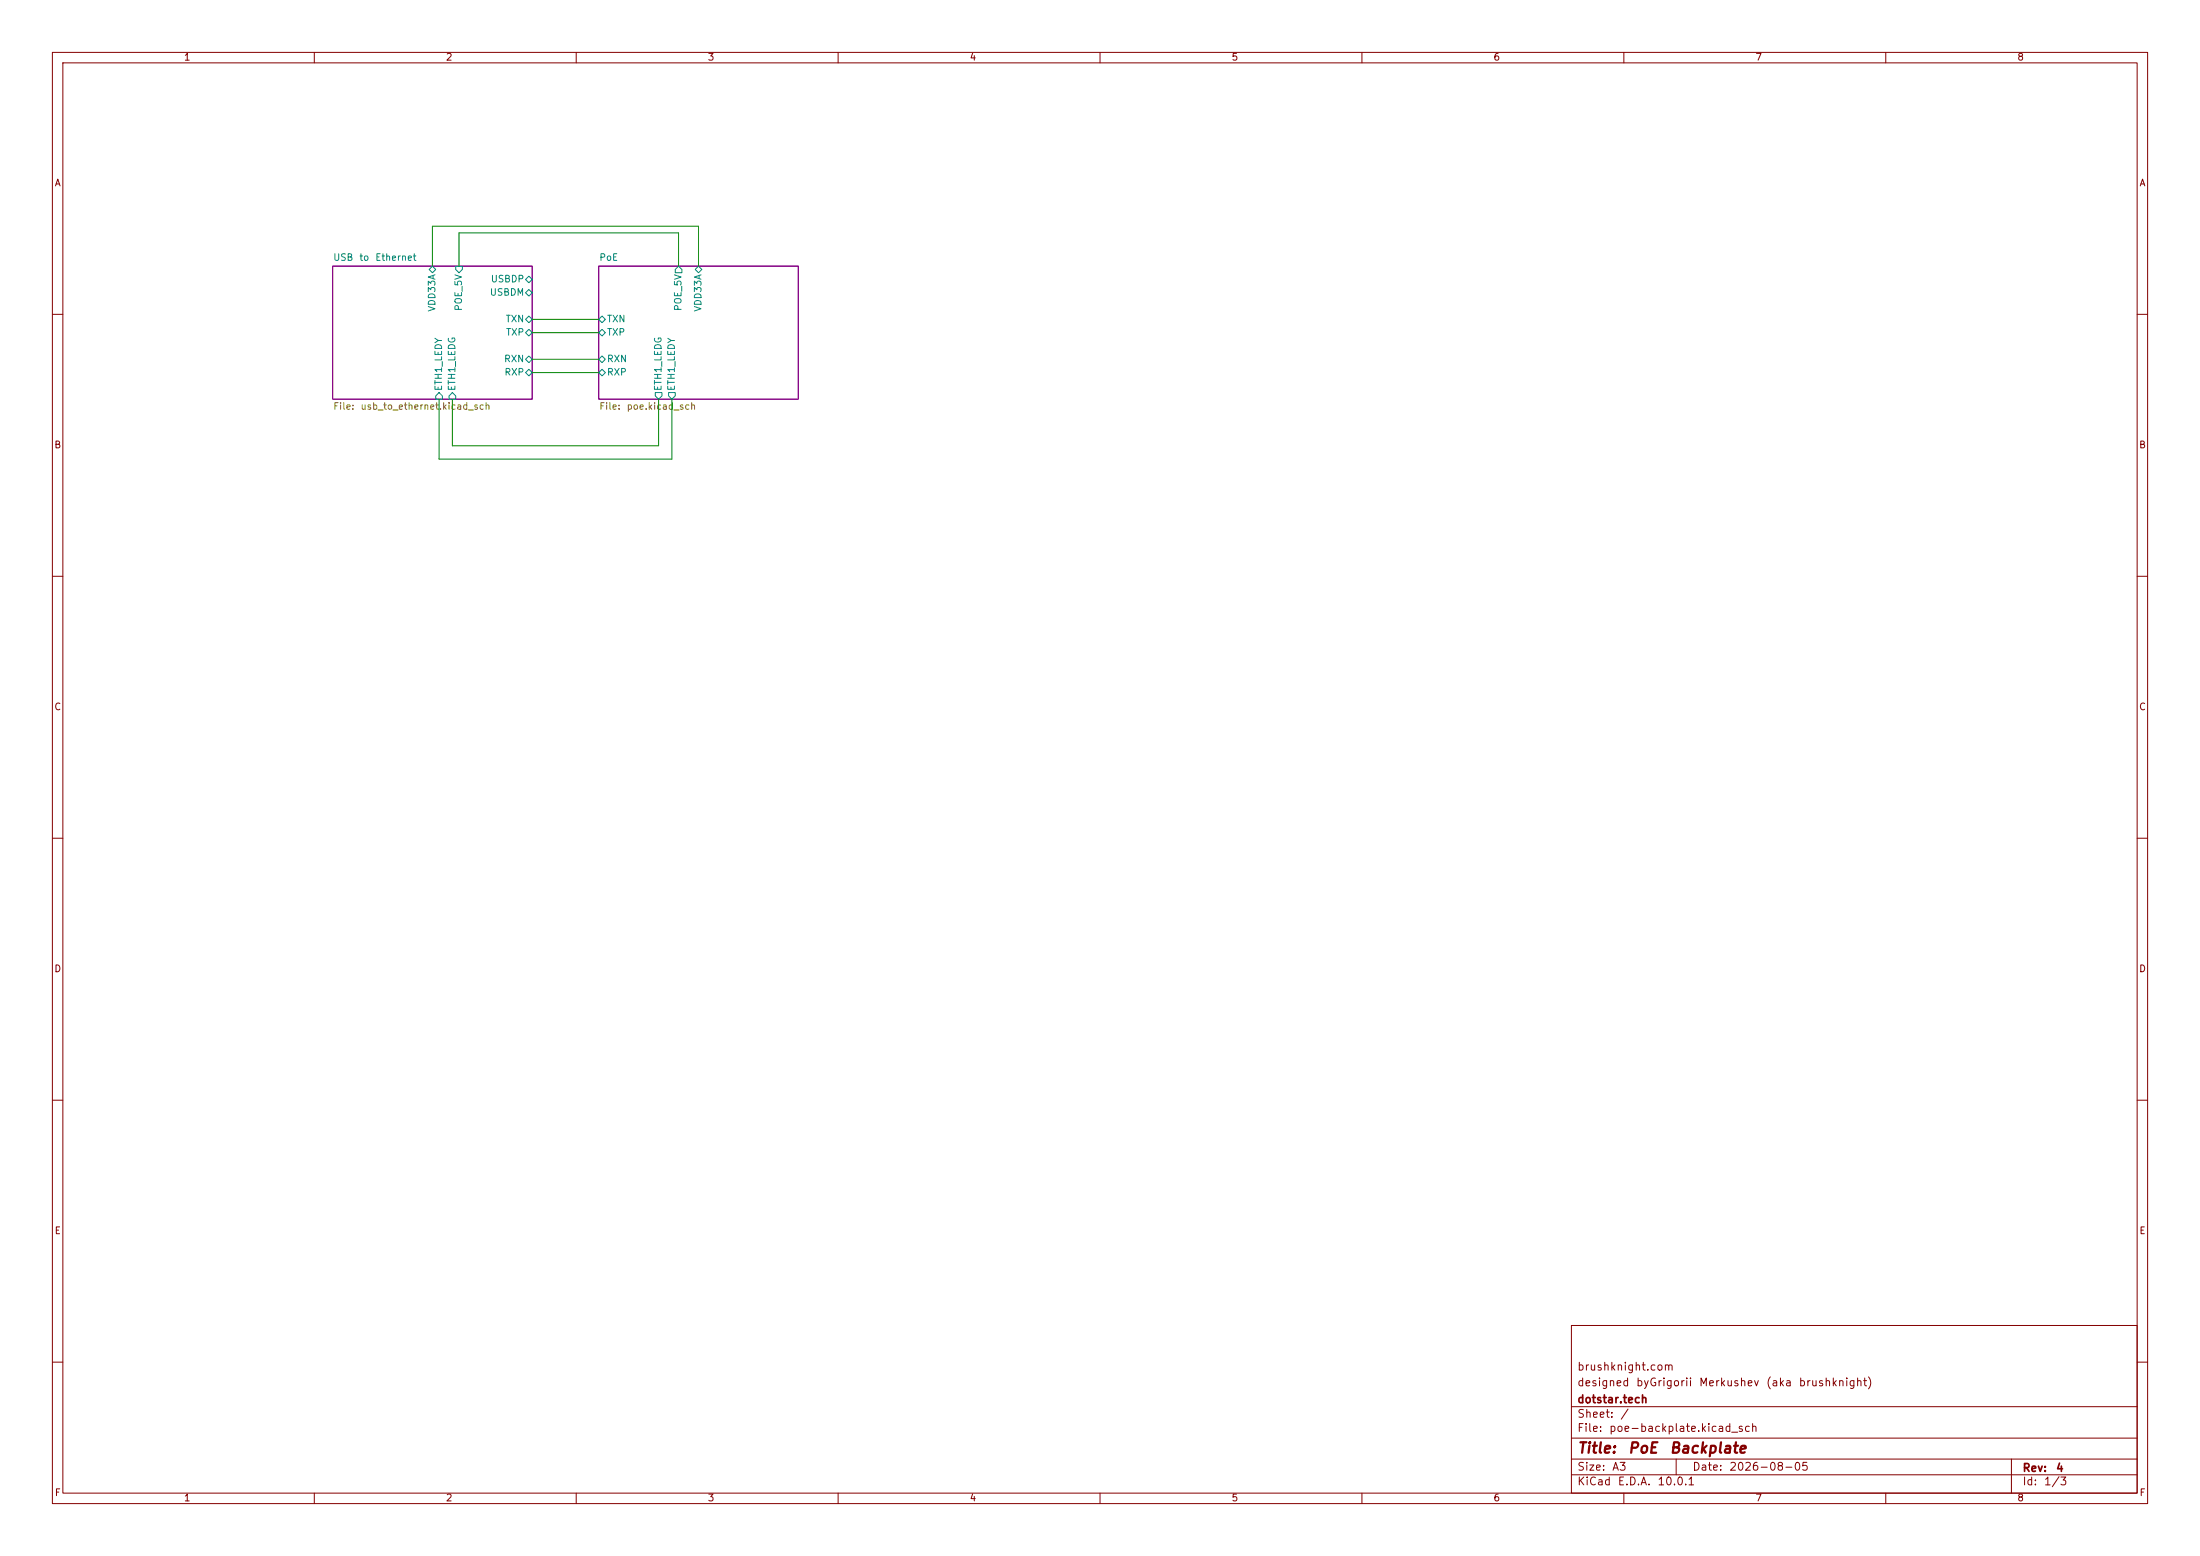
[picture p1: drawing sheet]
<svg xmlns="http://www.w3.org/2000/svg" width="420mm" height="297mm" viewBox="0 0 420 297" stroke-linecap="round" stroke-linejoin="round" font-family="sans-serif">
<g fill="none" stroke="#840000" stroke-width=".19">
<path d="M10 10h400v277h-400zM12 12h396v273h-396zM60 10v2M110 10v2M160 10v2M210 10v2M260 10v2M310 10v2M360 10v2M10 60h2M408 60h2M10 110h2"/>
<path d="M408 110h2M10 160h2M408 160h2M10 210h2M408 210h2M300 253h108v32h-108zM10 260h2M300 278.5h108M300 274.5h108M300 268.5h108M320 278.5v3M384 278.5v6.5"/>
<path d="M408 260h2M60 285v2M110 285v2M160 285v2M210 285v2M260 285v2M300 281.5h108M310 285v2M360 285v2"/>
</g>
<path d="M63.5 50.8h38.1v25.4h-38.1zM114.3 50.8h38.1v25.4h-38.1z" fill="none" stroke="#840084" stroke-width=".19"/>
<g fill="none" stroke="#008484" stroke-width=".19">
<path d="M81.9 51.4l.6-.6 .7 .6-.7 .7zM87 50.8h1.3v.6l-.7 .7-.6-.7zM100.3 53.3l.7-.6 .6 .6-.6 .7zM100.3 55.9l.7-.7 .6 .7-.6 .6zM128.9 51.4l.6-.6 .7 .6v.7h-1.3zM132.7 51.4l.6-.6 .7 .6-.7 .7zM83.2 75.6l.6-.7 .7 .7v.6h-1.3zM86.4 74.9l.6 .7v.6h-1.3v-.6zM100.3 61l.7-.7 .6 .7-.6 .6zM100.3 63.5l.7-.6 .6 .6-.6 .6zM100.3 68.6l.7-.7 .6 .7-.6 .6zM100.3 71.1l.7-.6 .6 .6-.6 .7z"/>
<path d="M114.3 61l.6-.7 .7 .7-.7 .6zM114.3 71.1l.6-.6 .7 .6-.7 .7zM114.3 68.6l.6-.7 .7 .7-.7 .6zM114.9 62.9l.7 .6-.7 .6-.6-.6zM125.1 74.9h1.3v.7l-.7 .6-.6-.6zM127.6 74.9h1.3v.7l-.6 .6-.7-.6z"/>
</g>
<path d="M82.5 50.8v-7.6h50.8v7.6M87.6 50.8v-6.3h41.9v6.3M83.8 76.2v11.4h44.5v-11.4M86.4 76.2v8.9h39.3v-8.9M101.6 63.5h12.7M101.6 68.6h12.7M101.6 71.1h12.7M101.6 61h12.7" fill="none" stroke="#008400" stroke-width=".19"/>
<g font-size="2" fill="#840000">
<text x="301" y="277.9">Title:</text>
<text x="310.6" y="277.9">PoE</text>
<text x="318.6" y="277.9">Backplate</text>
</g>
<g font-size="1.5" fill="#840000">
<text x="301" y="262">brushknight.com</text>
<text x="301" y="268.2">dotstar.tech</text>
<text x="301" y="265">designed</text>
<text x="312.2" y="265">byGrigorii</text>
<text x="324.2" y="265">Merkushev</text>
<text x="337" y="265">(aka</text>
<text x="343.3" y="265">brushknight)</text>
<text x="301" y="273.7">File:</text>
<text x="301" y="271">Sheet:</text>
<text x="307.1" y="273.7">poe-backplate.kicad_sch</text>
<text x="309.2" y="271">/</text>
<text x="301" y="281.1">Size:</text>
<text x="307.6" y="281.1">A3</text>
<text x="323" y="281.1">Date:</text>
<text x="330" y="281.1">2026-08-05</text>
<text x="386" y="281.3">Rev:</text>
<text x="392.4" y="281.3">4</text>
<text x="301" y="283.9">KiCad</text>
<text x="308.7" y="283.9">E.D.A.</text>
<text x="316.3" y="283.9">10.0.1</text>
<text x="386" y="283.9">Id:</text>
<text x="390.1" y="283.9">1/3</text>
</g>
<g font-size="1.3" fill="#840000">
<text x="35" y="11.9">1</text>
<text x="85" y="11.9">2</text>
<text x="135" y="11.9">3</text>
<text x="185" y="11.9">4</text>
<text x="235" y="11.9">5</text>
<text x="285" y="11.9">6</text>
<text x="335" y="11.9">7</text>
<text x="385" y="11.9">8</text>
<text x="10.3" y="35.9">A</text>
<text x="408.3" y="35.9">A</text>
<text x="10.3" y="85.9">B</text>
<text x="408.2" y="85.9">B</text>
<text x="10.3" y="135.9">C</text>
<text x="408.2" y="135.9">C</text>
<text x="10.3" y="185.9">D</text>
<text x="408.2" y="185.9">D</text>
<text x="10.3" y="235.9">E</text>
<text x="408.3" y="235.9">E</text>
<text x="10.3" y="285.9">F</text>
<text x="35" y="286.9">1</text>
<text x="85" y="286.9">2</text>
<text x="135" y="286.9">3</text>
<text x="185" y="286.9">4</text>
<text x="235" y="286.9">5</text>
<text x="285" y="286.9">6</text>
<text x="335" y="286.9">7</text>
<text x="385" y="286.9">8</text>
<text x="408.3" y="285.9">F</text>
</g>
<g font-size="1.3" fill="#008484">
<text x="63.5" y="50.1">USB</text>
<text x="68.5" y="50.1">to</text>
<text x="71.5" y="50.1">Ethernet</text>
<text x="114.3" y="50.1">PoE</text>
<text x="83.4" y="59.6" transform="rotate(-90 83.4 59.6)">VDD33A</text>
<text x="88.5" y="59.5" transform="rotate(-90 88.5 59.5)">POE_5V</text>
<text x="93.4" y="56.7">USBDM</text>
<text x="93.6" y="54.2">USBDP</text>
<text x="130.4" y="59.5" transform="rotate(-90 130.4 59.5)">POE_5V</text>
<text x="134.2" y="59.6" transform="rotate(-90 134.2 59.6)">VDD33A</text>
<text x="96.4" y="61.8">TXN</text>
<text x="96.5" y="64.4">TXP</text>
<text x="115.8" y="61.8">TXN</text>
<text x="115.8" y="64.4">TXP</text>
<text x="96.1" y="69.4">RXN</text>
<text x="96.2" y="72">RXP</text>
<text x="115.8" y="72">RXP</text>
<text x="115.8" y="69.4">RXN</text>
<text x="84.7" y="74.7" transform="rotate(-90 84.7 74.7)">ETH1_LEDY</text>
<text x="87.2" y="74.7" transform="rotate(-90 87.2 74.7)">ETH1_LEDG</text>
<text x="126.6" y="74.7" transform="rotate(-90 126.6 74.7)">ETH1_LEDG</text>
<text x="129.1" y="74.7" transform="rotate(-90 129.1 74.7)">ETH1_LEDY</text>
</g>
<g font-size="1.3" fill="#848400">
<text x="63.5" y="78.5">File:</text>
<text x="68.7" y="78.5">usb_to_ethernet.kicad_sch</text>
<text x="114.3" y="78.5">File:</text>
<text x="119.5" y="78.5">poe.kicad_sch</text>
</g>
</svg>
